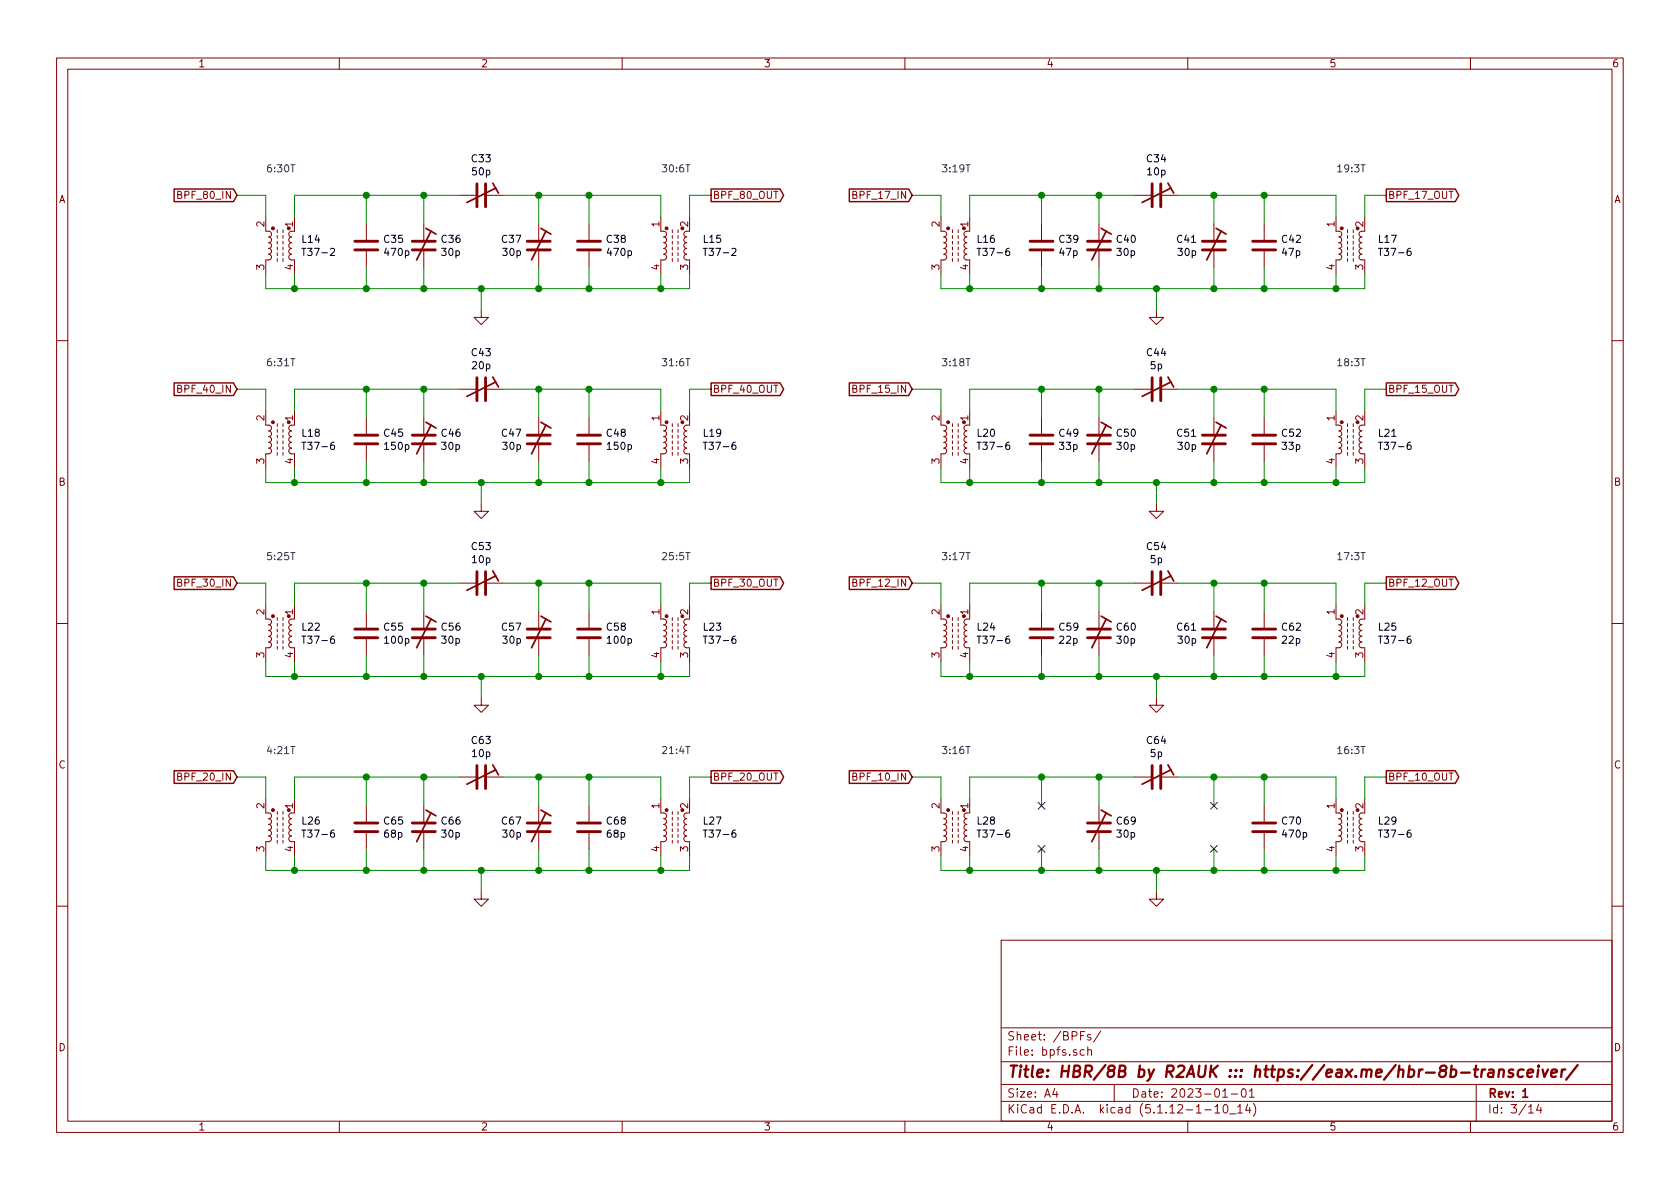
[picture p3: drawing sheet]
EESchema Schematic File Version 4
EELAYER 30 0
EELAYER END
$Descr A4 11693 8268
encoding utf-8
Sheet 3 14
Title "HBR/8B by R2AUK ::: https://eax.me/hbr-8b-transceiver/"
Date "2023-01-01"
Rev "1"
Comp ""
Comment1 ""
Comment2 ""
Comment3 ""
Comment4 ""
$EndDescr
$Comp
L Device:CTRIM C33
U 1 1
P 3350 1350
F 0 "C33" V 3602 1350 50  0000 C CNN
F 1 "50p" V 3511 1350 50  0000 C CNN
F 2 "" H 3350 1350 50  0001 C CNN
F 3 "~" H 3350 1350 50  0001 C CNN
	1    3350 1350
	0    1    -1   0   
$EndComp
Text GLabel 1650 1350 0    50   Input ~ 0
BPF_80_IN
Text GLabel 4950 1350 2    50   Output ~ 0
BPF_80_OUT
$Comp
L Device:L_Core_Ferrite_Coupled_1423 L14
U 1 1
P 1950 1700
F 0 "L14" V 1904 1844 50  0000 L CNN
F 1 "T37-2" V 1995 1844 50  0000 L CNN
F 2 "" H 1950 1700 50  0001 C CNN
F 3 "~" H 1950 1700 50  0001 C CNN
	1    1950 1700
	0    1    1    0   
$EndComp
$Comp
L Device:C C35
U 1 1
P 2550 1700
F 0 "C35" H 2665 1746 50  0000 L CNN
F 1 "470p" H 2665 1655 50  0000 L CNN
F 2 "" H 2588 1550 50  0001 C CNN
F 3 "~" H 2550 1700 50  0001 C CNN
	1    2550 1700
	1    0    0    -1  
$EndComp
$Comp
L Device:CTRIM C36
U 1 1
P 2950 1700
F 0 "C36" H 3065 1746 50  0000 L CNN
F 1 "30p" H 3065 1655 50  0000 L CNN
F 2 "" H 2950 1700 50  0001 C CNN
F 3 "~" H 2950 1700 50  0001 C CNN
	1    2950 1700
	1    0    0    -1  
$EndComp
$Comp
L Device:L_Core_Ferrite_Coupled_1423 L15
U 1 1
P 4700 1700
F 0 "L15" V 4654 1512 50  0000 R CNN
F 1 "T37-2" V 4745 1512 50  0000 R CNN
F 2 "" H 4700 1700 50  0001 C CNN
F 3 "~" H 4700 1700 50  0001 C CNN
	1    4700 1700
	0    -1   1    0   
$EndComp
Wire Wire Line
	4800 1500 4800 1350
Wire Wire Line
	4800 1350 4950 1350
Wire Wire Line
	1850 1500 1850 1350
Wire Wire Line
	1850 1350 1650 1350
Wire Wire Line
	2050 1900 2050 2000
Wire Wire Line
	2050 2000 2550 2000
Wire Wire Line
	4600 2000 4600 1900
Wire Wire Line
	4600 2000 4800 2000
Wire Wire Line
	4800 2000 4800 1900
Connection ~ 4600 2000
Wire Wire Line
	2050 2000 1850 2000
Wire Wire Line
	1850 2000 1850 1900
Connection ~ 2050 2000
Wire Wire Line
	2050 1500 2050 1350
Wire Wire Line
	2050 1350 2550 1350
Wire Wire Line
	3500 1350 3750 1350
Wire Wire Line
	4600 1350 4600 1500
Wire Wire Line
	2550 1350 2550 1550
Connection ~ 2550 1350
Wire Wire Line
	2550 1850 2550 2000
Connection ~ 2550 2000
$Comp
L Device:CTRIM C37
U 1 1
P 3750 1700
F 0 "C37" H 3636 1746 50  0000 R CNN
F 1 "30p" H 3636 1655 50  0000 R CNN
F 2 "" H 3750 1700 50  0001 C CNN
F 3 "~" H 3750 1700 50  0001 C CNN
	1    3750 1700
	1    0    0    -1  
$EndComp
$Comp
L Device:C C38
U 1 1
P 4100 1700
F 0 "C38" H 3985 1746 50  0000 R CNN
F 1 "470p" H 3985 1655 50  0000 R CNN
F 2 "" H 4138 1550 50  0001 C CNN
F 3 "~" H 4100 1700 50  0001 C CNN
	1    4100 1700
	-1   0    0    -1  
$EndComp
Wire Wire Line
	3750 1350 3750 1550
Connection ~ 3750 1350
Wire Wire Line
	3750 1350 4100 1350
Wire Wire Line
	3750 1850 3750 2000
Connection ~ 3750 2000
Wire Wire Line
	3750 2000 4100 2000
Wire Wire Line
	4100 1350 4100 1550
Connection ~ 4100 1350
Wire Wire Line
	4100 1350 4600 1350
Wire Wire Line
	4100 1850 4100 2000
Connection ~ 4100 2000
Wire Wire Line
	4100 2000 4600 2000
$Comp
L power:GND #PWR040
U 1 1
P 3350 2150
F 0 "#PWR040" H 3350 1900 50  0001 C CNN
F 1 "GND" H 3355 1977 50  0001 C CNN
F 2 "" H 3350 2150 50  0001 C CNN
F 3 "" H 3350 2150 50  0001 C CNN
	1    3350 2150
	1    0    0    -1  
$EndComp
Wire Wire Line
	3350 2150 3350 2000
Connection ~ 3350 2000
Wire Wire Line
	3350 2000 3750 2000
Wire Wire Line
	2550 2000 2950 2000
Wire Wire Line
	2550 1350 2950 1350
Wire Wire Line
	2950 1350 2950 1550
Connection ~ 2950 1350
Wire Wire Line
	2950 1350 3200 1350
Wire Wire Line
	2950 1850 2950 2000
Connection ~ 2950 2000
Wire Wire Line
	2950 2000 3350 2000
Text Notes 1850 1200 0    50   ~ 0
6:30T
Text Notes 4600 1200 0    50   ~ 0
30:6T
$Comp
L Device:CTRIM C43
U 1 1
P 3350 2700
F 0 "C43" V 3602 2700 50  0000 C CNN
F 1 "20p" V 3511 2700 50  0000 C CNN
F 2 "" H 3350 2700 50  0001 C CNN
F 3 "~" H 3350 2700 50  0001 C CNN
	1    3350 2700
	0    1    -1   0   
$EndComp
Text GLabel 1650 2700 0    50   Input ~ 0
BPF_40_IN
Text GLabel 4950 2700 2    50   Output ~ 0
BPF_40_OUT
$Comp
L Device:L_Core_Ferrite_Coupled_1423 L18
U 1 1
P 1950 3050
F 0 "L18" V 1904 3194 50  0000 L CNN
F 1 "T37-6" V 1995 3194 50  0000 L CNN
F 2 "" H 1950 3050 50  0001 C CNN
F 3 "~" H 1950 3050 50  0001 C CNN
	1    1950 3050
	0    1    1    0   
$EndComp
$Comp
L Device:C C45
U 1 1
P 2550 3050
F 0 "C45" H 2665 3096 50  0000 L CNN
F 1 "150p" H 2665 3005 50  0000 L CNN
F 2 "" H 2588 2900 50  0001 C CNN
F 3 "~" H 2550 3050 50  0001 C CNN
	1    2550 3050
	1    0    0    -1  
$EndComp
$Comp
L Device:CTRIM C46
U 1 1
P 2950 3050
F 0 "C46" H 3065 3096 50  0000 L CNN
F 1 "30p" H 3065 3005 50  0000 L CNN
F 2 "" H 2950 3050 50  0001 C CNN
F 3 "~" H 2950 3050 50  0001 C CNN
	1    2950 3050
	1    0    0    -1  
$EndComp
$Comp
L Device:L_Core_Ferrite_Coupled_1423 L19
U 1 1
P 4700 3050
F 0 "L19" V 4654 2862 50  0000 R CNN
F 1 "T37-6" V 4745 2862 50  0000 R CNN
F 2 "" H 4700 3050 50  0001 C CNN
F 3 "~" H 4700 3050 50  0001 C CNN
	1    4700 3050
	0    -1   1    0   
$EndComp
Wire Wire Line
	4800 2850 4800 2700
Wire Wire Line
	4800 2700 4950 2700
Wire Wire Line
	1850 2850 1850 2700
Wire Wire Line
	1850 2700 1650 2700
Wire Wire Line
	2050 3250 2050 3350
Wire Wire Line
	2050 3350 2550 3350
Wire Wire Line
	4600 3350 4600 3250
Wire Wire Line
	4600 3350 4800 3350
Wire Wire Line
	4800 3350 4800 3250
Connection ~ 4600 3350
Wire Wire Line
	2050 3350 1850 3350
Wire Wire Line
	1850 3350 1850 3250
Connection ~ 2050 3350
Wire Wire Line
	2050 2850 2050 2700
Wire Wire Line
	2050 2700 2550 2700
Wire Wire Line
	3500 2700 3750 2700
Wire Wire Line
	4600 2700 4600 2850
Wire Wire Line
	2550 2700 2550 2900
Connection ~ 2550 2700
Wire Wire Line
	2550 3200 2550 3350
Connection ~ 2550 3350
$Comp
L Device:CTRIM C47
U 1 1
P 3750 3050
F 0 "C47" H 3636 3096 50  0000 R CNN
F 1 "30p" H 3636 3005 50  0000 R CNN
F 2 "" H 3750 3050 50  0001 C CNN
F 3 "~" H 3750 3050 50  0001 C CNN
	1    3750 3050
	1    0    0    -1  
$EndComp
$Comp
L Device:C C48
U 1 1
P 4100 3050
F 0 "C48" H 3985 3096 50  0000 R CNN
F 1 "150p" H 3985 3005 50  0000 R CNN
F 2 "" H 4138 2900 50  0001 C CNN
F 3 "~" H 4100 3050 50  0001 C CNN
	1    4100 3050
	-1   0    0    -1  
$EndComp
Wire Wire Line
	3750 2700 3750 2900
Connection ~ 3750 2700
Wire Wire Line
	3750 2700 4100 2700
Wire Wire Line
	3750 3200 3750 3350
Connection ~ 3750 3350
Wire Wire Line
	3750 3350 4100 3350
Wire Wire Line
	4100 2700 4100 2900
Connection ~ 4100 2700
Wire Wire Line
	4100 2700 4600 2700
Wire Wire Line
	4100 3200 4100 3350
Connection ~ 4100 3350
Wire Wire Line
	4100 3350 4600 3350
$Comp
L power:GND #PWR042
U 1 1
P 3350 3500
F 0 "#PWR042" H 3350 3250 50  0001 C CNN
F 1 "GND" H 3355 3327 50  0001 C CNN
F 2 "" H 3350 3500 50  0001 C CNN
F 3 "" H 3350 3500 50  0001 C CNN
	1    3350 3500
	1    0    0    -1  
$EndComp
Wire Wire Line
	3350 3500 3350 3350
Connection ~ 3350 3350
Wire Wire Line
	3350 3350 3750 3350
Wire Wire Line
	2550 3350 2950 3350
Wire Wire Line
	2550 2700 2950 2700
Wire Wire Line
	2950 2700 2950 2900
Connection ~ 2950 2700
Wire Wire Line
	2950 2700 3200 2700
Wire Wire Line
	2950 3200 2950 3350
Connection ~ 2950 3350
Wire Wire Line
	2950 3350 3350 3350
Text Notes 1850 2550 0    50   ~ 0
6:31T
Text Notes 4600 2550 0    50   ~ 0
31:6T
$Comp
L Device:CTRIM C53
U 1 1
P 3350 4050
F 0 "C53" V 3602 4050 50  0000 C CNN
F 1 "10p" V 3511 4050 50  0000 C CNN
F 2 "" H 3350 4050 50  0001 C CNN
F 3 "~" H 3350 4050 50  0001 C CNN
	1    3350 4050
	0    1    -1   0   
$EndComp
Text GLabel 1650 4050 0    50   Input ~ 0
BPF_30_IN
Text GLabel 4950 4050 2    50   Output ~ 0
BPF_30_OUT
$Comp
L Device:L_Core_Ferrite_Coupled_1423 L22
U 1 1
P 1950 4400
F 0 "L22" V 1904 4544 50  0000 L CNN
F 1 "T37-6" V 1995 4544 50  0000 L CNN
F 2 "" H 1950 4400 50  0001 C CNN
F 3 "~" H 1950 4400 50  0001 C CNN
	1    1950 4400
	0    1    1    0   
$EndComp
$Comp
L Device:C C55
U 1 1
P 2550 4400
F 0 "C55" H 2665 4446 50  0000 L CNN
F 1 "100p" H 2665 4355 50  0000 L CNN
F 2 "" H 2588 4250 50  0001 C CNN
F 3 "~" H 2550 4400 50  0001 C CNN
	1    2550 4400
	1    0    0    -1  
$EndComp
$Comp
L Device:CTRIM C56
U 1 1
P 2950 4400
F 0 "C56" H 3065 4446 50  0000 L CNN
F 1 "30p" H 3065 4355 50  0000 L CNN
F 2 "" H 2950 4400 50  0001 C CNN
F 3 "~" H 2950 4400 50  0001 C CNN
	1    2950 4400
	1    0    0    -1  
$EndComp
$Comp
L Device:L_Core_Ferrite_Coupled_1423 L23
U 1 1
P 4700 4400
F 0 "L23" V 4654 4212 50  0000 R CNN
F 1 "T37-6" V 4745 4212 50  0000 R CNN
F 2 "" H 4700 4400 50  0001 C CNN
F 3 "~" H 4700 4400 50  0001 C CNN
	1    4700 4400
	0    -1   1    0   
$EndComp
Wire Wire Line
	4800 4200 4800 4050
Wire Wire Line
	4800 4050 4950 4050
Wire Wire Line
	1850 4200 1850 4050
Wire Wire Line
	1850 4050 1650 4050
Wire Wire Line
	2050 4600 2050 4700
Wire Wire Line
	2050 4700 2550 4700
Wire Wire Line
	4600 4700 4600 4600
Wire Wire Line
	4600 4700 4800 4700
Wire Wire Line
	4800 4700 4800 4600
Connection ~ 4600 4700
Wire Wire Line
	2050 4700 1850 4700
Wire Wire Line
	1850 4700 1850 4600
Connection ~ 2050 4700
Wire Wire Line
	2050 4200 2050 4050
Wire Wire Line
	2050 4050 2550 4050
Wire Wire Line
	3500 4050 3750 4050
Wire Wire Line
	4600 4050 4600 4200
Wire Wire Line
	2550 4050 2550 4250
Connection ~ 2550 4050
Wire Wire Line
	2550 4550 2550 4700
Connection ~ 2550 4700
$Comp
L Device:CTRIM C57
U 1 1
P 3750 4400
F 0 "C57" H 3636 4446 50  0000 R CNN
F 1 "30p" H 3636 4355 50  0000 R CNN
F 2 "" H 3750 4400 50  0001 C CNN
F 3 "~" H 3750 4400 50  0001 C CNN
	1    3750 4400
	1    0    0    -1  
$EndComp
$Comp
L Device:C C58
U 1 1
P 4100 4400
F 0 "C58" H 3985 4446 50  0000 R CNN
F 1 "100p" H 3985 4355 50  0000 R CNN
F 2 "" H 4138 4250 50  0001 C CNN
F 3 "~" H 4100 4400 50  0001 C CNN
	1    4100 4400
	-1   0    0    -1  
$EndComp
Wire Wire Line
	3750 4050 3750 4250
Connection ~ 3750 4050
Wire Wire Line
	3750 4050 4100 4050
Wire Wire Line
	3750 4550 3750 4700
Connection ~ 3750 4700
Wire Wire Line
	3750 4700 4100 4700
Wire Wire Line
	4100 4050 4100 4250
Connection ~ 4100 4050
Wire Wire Line
	4100 4050 4600 4050
Wire Wire Line
	4100 4550 4100 4700
Connection ~ 4100 4700
Wire Wire Line
	4100 4700 4600 4700
$Comp
L power:GND #PWR044
U 1 1
P 3350 4850
F 0 "#PWR044" H 3350 4600 50  0001 C CNN
F 1 "GND" H 3355 4677 50  0001 C CNN
F 2 "" H 3350 4850 50  0001 C CNN
F 3 "" H 3350 4850 50  0001 C CNN
	1    3350 4850
	1    0    0    -1  
$EndComp
Wire Wire Line
	3350 4850 3350 4700
Connection ~ 3350 4700
Wire Wire Line
	3350 4700 3750 4700
Wire Wire Line
	2550 4700 2950 4700
Wire Wire Line
	2550 4050 2950 4050
Wire Wire Line
	2950 4050 2950 4250
Connection ~ 2950 4050
Wire Wire Line
	2950 4050 3200 4050
Wire Wire Line
	2950 4550 2950 4700
Connection ~ 2950 4700
Wire Wire Line
	2950 4700 3350 4700
Text Notes 1850 3900 0    50   ~ 0
5:25T
Text Notes 4600 3900 0    50   ~ 0
25:5T
$Comp
L Device:CTRIM C63
U 1 1
P 3350 5400
F 0 "C63" V 3602 5400 50  0000 C CNN
F 1 "10p" V 3511 5400 50  0000 C CNN
F 2 "" H 3350 5400 50  0001 C CNN
F 3 "~" H 3350 5400 50  0001 C CNN
	1    3350 5400
	0    1    -1   0   
$EndComp
Text GLabel 1650 5400 0    50   Input ~ 0
BPF_20_IN
Text GLabel 4950 5400 2    50   Output ~ 0
BPF_20_OUT
$Comp
L Device:L_Core_Ferrite_Coupled_1423 L26
U 1 1
P 1950 5750
F 0 "L26" V 1904 5894 50  0000 L CNN
F 1 "T37-6" V 1995 5894 50  0000 L CNN
F 2 "" H 1950 5750 50  0001 C CNN
F 3 "~" H 1950 5750 50  0001 C CNN
	1    1950 5750
	0    1    1    0   
$EndComp
$Comp
L Device:C C65
U 1 1
P 2550 5750
F 0 "C65" H 2665 5796 50  0000 L CNN
F 1 "68p" H 2665 5705 50  0000 L CNN
F 2 "" H 2588 5600 50  0001 C CNN
F 3 "~" H 2550 5750 50  0001 C CNN
	1    2550 5750
	1    0    0    -1  
$EndComp
$Comp
L Device:CTRIM C66
U 1 1
P 2950 5750
F 0 "C66" H 3065 5796 50  0000 L CNN
F 1 "30p" H 3065 5705 50  0000 L CNN
F 2 "" H 2950 5750 50  0001 C CNN
F 3 "~" H 2950 5750 50  0001 C CNN
	1    2950 5750
	1    0    0    -1  
$EndComp
$Comp
L Device:L_Core_Ferrite_Coupled_1423 L27
U 1 1
P 4700 5750
F 0 "L27" V 4654 5562 50  0000 R CNN
F 1 "T37-6" V 4745 5562 50  0000 R CNN
F 2 "" H 4700 5750 50  0001 C CNN
F 3 "~" H 4700 5750 50  0001 C CNN
	1    4700 5750
	0    -1   1    0   
$EndComp
Wire Wire Line
	4800 5550 4800 5400
Wire Wire Line
	4800 5400 4950 5400
Wire Wire Line
	1850 5550 1850 5400
Wire Wire Line
	1850 5400 1650 5400
Wire Wire Line
	2050 5950 2050 6050
Wire Wire Line
	2050 6050 2550 6050
Wire Wire Line
	4600 6050 4600 5950
Wire Wire Line
	4600 6050 4800 6050
Wire Wire Line
	4800 6050 4800 5950
Connection ~ 4600 6050
Wire Wire Line
	2050 6050 1850 6050
Wire Wire Line
	1850 6050 1850 5950
Connection ~ 2050 6050
Wire Wire Line
	2050 5550 2050 5400
Wire Wire Line
	2050 5400 2550 5400
Wire Wire Line
	3500 5400 3750 5400
Wire Wire Line
	4600 5400 4600 5550
Wire Wire Line
	2550 5400 2550 5600
Connection ~ 2550 5400
Wire Wire Line
	2550 5900 2550 6050
Connection ~ 2550 6050
$Comp
L Device:CTRIM C67
U 1 1
P 3750 5750
F 0 "C67" H 3636 5796 50  0000 R CNN
F 1 "30p" H 3636 5705 50  0000 R CNN
F 2 "" H 3750 5750 50  0001 C CNN
F 3 "~" H 3750 5750 50  0001 C CNN
	1    3750 5750
	1    0    0    -1  
$EndComp
$Comp
L Device:C C68
U 1 1
P 4100 5750
F 0 "C68" H 3985 5796 50  0000 R CNN
F 1 "68p" H 3985 5705 50  0000 R CNN
F 2 "" H 4138 5600 50  0001 C CNN
F 3 "~" H 4100 5750 50  0001 C CNN
	1    4100 5750
	-1   0    0    -1  
$EndComp
Wire Wire Line
	3750 5400 3750 5600
Connection ~ 3750 5400
Wire Wire Line
	3750 5400 4100 5400
Wire Wire Line
	3750 5900 3750 6050
Connection ~ 3750 6050
Wire Wire Line
	3750 6050 4100 6050
Wire Wire Line
	4100 5400 4100 5600
Connection ~ 4100 5400
Wire Wire Line
	4100 5400 4600 5400
Wire Wire Line
	4100 5900 4100 6050
Connection ~ 4100 6050
Wire Wire Line
	4100 6050 4600 6050
$Comp
L power:GND #PWR046
U 1 1
P 3350 6200
F 0 "#PWR046" H 3350 5950 50  0001 C CNN
F 1 "GND" H 3355 6027 50  0001 C CNN
F 2 "" H 3350 6200 50  0001 C CNN
F 3 "" H 3350 6200 50  0001 C CNN
	1    3350 6200
	1    0    0    -1  
$EndComp
Wire Wire Line
	3350 6200 3350 6050
Connection ~ 3350 6050
Wire Wire Line
	3350 6050 3750 6050
Wire Wire Line
	2550 6050 2950 6050
Wire Wire Line
	2550 5400 2950 5400
Wire Wire Line
	2950 5400 2950 5600
Connection ~ 2950 5400
Wire Wire Line
	2950 5400 3200 5400
Wire Wire Line
	2950 5900 2950 6050
Connection ~ 2950 6050
Wire Wire Line
	2950 6050 3350 6050
Text Notes 1850 5250 0    50   ~ 0
4:21T
Text Notes 4600 5250 0    50   ~ 0
21:4T
$Comp
L Device:CTRIM C34
U 1 1
P 8050 1350
F 0 "C34" V 8302 1350 50  0000 C CNN
F 1 "10p" V 8211 1350 50  0000 C CNN
F 2 "" H 8050 1350 50  0001 C CNN
F 3 "~" H 8050 1350 50  0001 C CNN
	1    8050 1350
	0    1    -1   0   
$EndComp
Text GLabel 6350 1350 0    50   Input ~ 0
BPF_17_IN
Text GLabel 9650 1350 2    50   Output ~ 0
BPF_17_OUT
$Comp
L Device:L_Core_Ferrite_Coupled_1423 L16
U 1 1
P 6650 1700
F 0 "L16" V 6604 1844 50  0000 L CNN
F 1 "T37-6" V 6695 1844 50  0000 L CNN
F 2 "" H 6650 1700 50  0001 C CNN
F 3 "~" H 6650 1700 50  0001 C CNN
	1    6650 1700
	0    1    1    0   
$EndComp
$Comp
L Device:C C39
U 1 1
P 7250 1700
F 0 "C39" H 7365 1746 50  0000 L CNN
F 1 "47p" H 7365 1655 50  0000 L CNN
F 2 "" H 7288 1550 50  0001 C CNN
F 3 "~" H 7250 1700 50  0001 C CNN
	1    7250 1700
	1    0    0    -1  
$EndComp
$Comp
L Device:CTRIM C40
U 1 1
P 7650 1700
F 0 "C40" H 7765 1746 50  0000 L CNN
F 1 "30p" H 7765 1655 50  0000 L CNN
F 2 "" H 7650 1700 50  0001 C CNN
F 3 "~" H 7650 1700 50  0001 C CNN
	1    7650 1700
	1    0    0    -1  
$EndComp
$Comp
L Device:L_Core_Ferrite_Coupled_1423 L17
U 1 1
P 9400 1700
F 0 "L17" V 9354 1512 50  0000 R CNN
F 1 "T37-6" V 9445 1512 50  0000 R CNN
F 2 "" H 9400 1700 50  0001 C CNN
F 3 "~" H 9400 1700 50  0001 C CNN
	1    9400 1700
	0    -1   1    0   
$EndComp
Wire Wire Line
	9500 1500 9500 1350
Wire Wire Line
	9500 1350 9650 1350
Wire Wire Line
	6550 1500 6550 1350
Wire Wire Line
	6550 1350 6350 1350
Wire Wire Line
	6750 1900 6750 2000
Wire Wire Line
	6750 2000 7250 2000
Wire Wire Line
	9300 2000 9300 1900
Wire Wire Line
	9300 2000 9500 2000
Wire Wire Line
	9500 2000 9500 1900
Connection ~ 9300 2000
Wire Wire Line
	6750 2000 6550 2000
Wire Wire Line
	6550 2000 6550 1900
Connection ~ 6750 2000
Wire Wire Line
	6750 1500 6750 1350
Wire Wire Line
	6750 1350 7250 1350
Wire Wire Line
	8200 1350 8450 1350
Wire Wire Line
	9300 1350 9300 1500
Wire Wire Line
	7250 1350 7250 1550
Connection ~ 7250 1350
Wire Wire Line
	7250 1850 7250 2000
Connection ~ 7250 2000
$Comp
L Device:CTRIM C41
U 1 1
P 8450 1700
F 0 "C41" H 8336 1746 50  0000 R CNN
F 1 "30p" H 8336 1655 50  0000 R CNN
F 2 "" H 8450 1700 50  0001 C CNN
F 3 "~" H 8450 1700 50  0001 C CNN
	1    8450 1700
	1    0    0    -1  
$EndComp
$Comp
L Device:C C42
U 1 1
P 8800 1700
F 0 "C42" H 8685 1746 50  0000 R CNN
F 1 "47p" H 8685 1655 50  0000 R CNN
F 2 "" H 8838 1550 50  0001 C CNN
F 3 "~" H 8800 1700 50  0001 C CNN
	1    8800 1700
	-1   0    0    -1  
$EndComp
Wire Wire Line
	8450 1350 8450 1550
Connection ~ 8450 1350
Wire Wire Line
	8450 1350 8800 1350
Wire Wire Line
	8450 1850 8450 2000
Connection ~ 8450 2000
Wire Wire Line
	8450 2000 8800 2000
Wire Wire Line
	8800 1350 8800 1550
Connection ~ 8800 1350
Wire Wire Line
	8800 1350 9300 1350
Wire Wire Line
	8800 1850 8800 2000
Connection ~ 8800 2000
Wire Wire Line
	8800 2000 9300 2000
$Comp
L power:GND #PWR041
U 1 1
P 8050 2150
F 0 "#PWR041" H 8050 1900 50  0001 C CNN
F 1 "GND" H 8055 1977 50  0001 C CNN
F 2 "" H 8050 2150 50  0001 C CNN
F 3 "" H 8050 2150 50  0001 C CNN
	1    8050 2150
	1    0    0    -1  
$EndComp
Wire Wire Line
	8050 2150 8050 2000
Connection ~ 8050 2000
Wire Wire Line
	8050 2000 8450 2000
Wire Wire Line
	7250 2000 7650 2000
Wire Wire Line
	7250 1350 7650 1350
Wire Wire Line
	7650 1350 7650 1550
Connection ~ 7650 1350
Wire Wire Line
	7650 1350 7900 1350
Wire Wire Line
	7650 1850 7650 2000
Connection ~ 7650 2000
Wire Wire Line
	7650 2000 8050 2000
Text Notes 6550 1200 0    50   ~ 0
3:19T
Text Notes 9300 1200 0    50   ~ 0
19:3T
$Comp
L Device:CTRIM C44
U 1 1
P 8050 2700
F 0 "C44" V 8302 2700 50  0000 C CNN
F 1 "5p" V 8211 2700 50  0000 C CNN
F 2 "" H 8050 2700 50  0001 C CNN
F 3 "~" H 8050 2700 50  0001 C CNN
	1    8050 2700
	0    1    -1   0   
$EndComp
Text GLabel 6350 2700 0    50   Input ~ 0
BPF_15_IN
Text GLabel 9650 2700 2    50   Output ~ 0
BPF_15_OUT
$Comp
L Device:L_Core_Ferrite_Coupled_1423 L20
U 1 1
P 6650 3050
F 0 "L20" V 6604 3194 50  0000 L CNN
F 1 "T37-6" V 6695 3194 50  0000 L CNN
F 2 "" H 6650 3050 50  0001 C CNN
F 3 "~" H 6650 3050 50  0001 C CNN
	1    6650 3050
	0    1    1    0   
$EndComp
$Comp
L Device:C C49
U 1 1
P 7250 3050
F 0 "C49" H 7365 3096 50  0000 L CNN
F 1 "33p" H 7365 3005 50  0000 L CNN
F 2 "" H 7288 2900 50  0001 C CNN
F 3 "~" H 7250 3050 50  0001 C CNN
	1    7250 3050
	1    0    0    -1  
$EndComp
$Comp
L Device:CTRIM C50
U 1 1
P 7650 3050
F 0 "C50" H 7765 3096 50  0000 L CNN
F 1 "30p" H 7765 3005 50  0000 L CNN
F 2 "" H 7650 3050 50  0001 C CNN
F 3 "~" H 7650 3050 50  0001 C CNN
	1    7650 3050
	1    0    0    -1  
$EndComp
$Comp
L Device:L_Core_Ferrite_Coupled_1423 L21
U 1 1
P 9400 3050
F 0 "L21" V 9354 2862 50  0000 R CNN
F 1 "T37-6" V 9445 2862 50  0000 R CNN
F 2 "" H 9400 3050 50  0001 C CNN
F 3 "~" H 9400 3050 50  0001 C CNN
	1    9400 3050
	0    -1   1    0   
$EndComp
Wire Wire Line
	9500 2850 9500 2700
Wire Wire Line
	9500 2700 9650 2700
Wire Wire Line
	6550 2850 6550 2700
Wire Wire Line
	6550 2700 6350 2700
Wire Wire Line
	6750 3250 6750 3350
Wire Wire Line
	6750 3350 7250 3350
Wire Wire Line
	9300 3350 9300 3250
Wire Wire Line
	9300 3350 9500 3350
Wire Wire Line
	9500 3350 9500 3250
Connection ~ 9300 3350
Wire Wire Line
	6750 3350 6550 3350
Wire Wire Line
	6550 3350 6550 3250
Connection ~ 6750 3350
Wire Wire Line
	6750 2850 6750 2700
Wire Wire Line
	6750 2700 7250 2700
Wire Wire Line
	8200 2700 8450 2700
Wire Wire Line
	9300 2700 9300 2850
Wire Wire Line
	7250 2700 7250 2900
Connection ~ 7250 2700
Wire Wire Line
	7250 3200 7250 3350
Connection ~ 7250 3350
$Comp
L Device:CTRIM C51
U 1 1
P 8450 3050
F 0 "C51" H 8336 3096 50  0000 R CNN
F 1 "30p" H 8336 3005 50  0000 R CNN
F 2 "" H 8450 3050 50  0001 C CNN
F 3 "~" H 8450 3050 50  0001 C CNN
	1    8450 3050
	1    0    0    -1  
$EndComp
$Comp
L Device:C C52
U 1 1
P 8800 3050
F 0 "C52" H 8685 3096 50  0000 R CNN
F 1 "33p" H 8685 3005 50  0000 R CNN
F 2 "" H 8838 2900 50  0001 C CNN
F 3 "~" H 8800 3050 50  0001 C CNN
	1    8800 3050
	-1   0    0    -1  
$EndComp
Wire Wire Line
	8450 2700 8450 2900
Connection ~ 8450 2700
Wire Wire Line
	8450 2700 8800 2700
Wire Wire Line
	8450 3200 8450 3350
Connection ~ 8450 3350
Wire Wire Line
	8450 3350 8800 3350
Wire Wire Line
	8800 2700 8800 2900
Connection ~ 8800 2700
Wire Wire Line
	8800 2700 9300 2700
Wire Wire Line
	8800 3200 8800 3350
Connection ~ 8800 3350
Wire Wire Line
	8800 3350 9300 3350
$Comp
L power:GND #PWR043
U 1 1
P 8050 3500
F 0 "#PWR043" H 8050 3250 50  0001 C CNN
F 1 "GND" H 8055 3327 50  0001 C CNN
F 2 "" H 8050 3500 50  0001 C CNN
F 3 "" H 8050 3500 50  0001 C CNN
	1    8050 3500
	1    0    0    -1  
$EndComp
Wire Wire Line
	8050 3500 8050 3350
Connection ~ 8050 3350
Wire Wire Line
	8050 3350 8450 3350
Wire Wire Line
	7250 3350 7650 3350
Wire Wire Line
	7250 2700 7650 2700
Wire Wire Line
	7650 2700 7650 2900
Connection ~ 7650 2700
Wire Wire Line
	7650 2700 7900 2700
Wire Wire Line
	7650 3200 7650 3350
Connection ~ 7650 3350
Wire Wire Line
	7650 3350 8050 3350
Text Notes 6550 2550 0    50   ~ 0
3:18T
Text Notes 9300 2550 0    50   ~ 0
18:3T
$Comp
L Device:CTRIM C54
U 1 1
P 8050 4050
F 0 "C54" V 8302 4050 50  0000 C CNN
F 1 "5p" V 8211 4050 50  0000 C CNN
F 2 "" H 8050 4050 50  0001 C CNN
F 3 "~" H 8050 4050 50  0001 C CNN
	1    8050 4050
	0    1    -1   0   
$EndComp
Text GLabel 6350 4050 0    50   Input ~ 0
BPF_12_IN
Text GLabel 9650 4050 2    50   Output ~ 0
BPF_12_OUT
$Comp
L Device:L_Core_Ferrite_Coupled_1423 L24
U 1 1
P 6650 4400
F 0 "L24" V 6604 4544 50  0000 L CNN
F 1 "T37-6" V 6695 4544 50  0000 L CNN
F 2 "" H 6650 4400 50  0001 C CNN
F 3 "~" H 6650 4400 50  0001 C CNN
	1    6650 4400
	0    1    1    0   
$EndComp
$Comp
L Device:C C59
U 1 1
P 7250 4400
F 0 "C59" H 7365 4446 50  0000 L CNN
F 1 "22p" H 7365 4355 50  0000 L CNN
F 2 "" H 7288 4250 50  0001 C CNN
F 3 "~" H 7250 4400 50  0001 C CNN
	1    7250 4400
	1    0    0    -1  
$EndComp
$Comp
L Device:CTRIM C60
U 1 1
P 7650 4400
F 0 "C60" H 7765 4446 50  0000 L CNN
F 1 "30p" H 7765 4355 50  0000 L CNN
F 2 "" H 7650 4400 50  0001 C CNN
F 3 "~" H 7650 4400 50  0001 C CNN
	1    7650 4400
	1    0    0    -1  
$EndComp
$Comp
L Device:L_Core_Ferrite_Coupled_1423 L25
U 1 1
P 9400 4400
F 0 "L25" V 9354 4212 50  0000 R CNN
F 1 "T37-6" V 9445 4212 50  0000 R CNN
F 2 "" H 9400 4400 50  0001 C CNN
F 3 "~" H 9400 4400 50  0001 C CNN
	1    9400 4400
	0    -1   1    0   
$EndComp
Wire Wire Line
	9500 4200 9500 4050
Wire Wire Line
	9500 4050 9650 4050
Wire Wire Line
	6550 4200 6550 4050
Wire Wire Line
	6550 4050 6350 4050
Wire Wire Line
	6750 4600 6750 4700
Wire Wire Line
	6750 4700 7250 4700
Wire Wire Line
	9300 4700 9300 4600
Wire Wire Line
	9300 4700 9500 4700
Wire Wire Line
	9500 4700 9500 4600
Connection ~ 9300 4700
Wire Wire Line
	6750 4700 6550 4700
Wire Wire Line
	6550 4700 6550 4600
Connection ~ 6750 4700
Wire Wire Line
	6750 4200 6750 4050
Wire Wire Line
	6750 4050 7250 4050
Wire Wire Line
	8200 4050 8450 4050
Wire Wire Line
	9300 4050 9300 4200
Wire Wire Line
	7250 4050 7250 4250
Connection ~ 7250 4050
Wire Wire Line
	7250 4550 7250 4700
Connection ~ 7250 4700
$Comp
L Device:CTRIM C61
U 1 1
P 8450 4400
F 0 "C61" H 8336 4446 50  0000 R CNN
F 1 "30p" H 8336 4355 50  0000 R CNN
F 2 "" H 8450 4400 50  0001 C CNN
F 3 "~" H 8450 4400 50  0001 C CNN
	1    8450 4400
	1    0    0    -1  
$EndComp
$Comp
L Device:C C62
U 1 1
P 8800 4400
F 0 "C62" H 8685 4446 50  0000 R CNN
F 1 "22p" H 8685 4355 50  0000 R CNN
F 2 "" H 8838 4250 50  0001 C CNN
F 3 "~" H 8800 4400 50  0001 C CNN
	1    8800 4400
	-1   0    0    -1  
$EndComp
Wire Wire Line
	8450 4050 8450 4250
Connection ~ 8450 4050
Wire Wire Line
	8450 4050 8800 4050
Wire Wire Line
	8450 4550 8450 4700
Connection ~ 8450 4700
Wire Wire Line
	8450 4700 8800 4700
Wire Wire Line
	8800 4050 8800 4250
Connection ~ 8800 4050
Wire Wire Line
	8800 4050 9300 4050
Wire Wire Line
	8800 4550 8800 4700
Connection ~ 8800 4700
Wire Wire Line
	8800 4700 9300 4700
$Comp
L power:GND #PWR045
U 1 1
P 8050 4850
F 0 "#PWR045" H 8050 4600 50  0001 C CNN
F 1 "GND" H 8055 4677 50  0001 C CNN
F 2 "" H 8050 4850 50  0001 C CNN
F 3 "" H 8050 4850 50  0001 C CNN
	1    8050 4850
	1    0    0    -1  
$EndComp
Wire Wire Line
	8050 4850 8050 4700
Connection ~ 8050 4700
Wire Wire Line
	8050 4700 8450 4700
Wire Wire Line
	7250 4700 7650 4700
Wire Wire Line
	7250 4050 7650 4050
Wire Wire Line
	7650 4050 7650 4250
Connection ~ 7650 4050
Wire Wire Line
	7650 4050 7900 4050
Wire Wire Line
	7650 4550 7650 4700
Connection ~ 7650 4700
Wire Wire Line
	7650 4700 8050 4700
Text Notes 6550 3900 0    50   ~ 0
3:17T
Text Notes 9300 3900 0    50   ~ 0
17:3T
$Comp
L Device:CTRIM C64
U 1 1
P 8050 5400
F 0 "C64" V 8302 5400 50  0000 C CNN
F 1 "5p" V 8211 5400 50  0000 C CNN
F 2 "" H 8050 5400 50  0001 C CNN
F 3 "~" H 8050 5400 50  0001 C CNN
	1    8050 5400
	0    1    -1   0   
$EndComp
Text GLabel 6350 5400 0    50   Input ~ 0
BPF_10_IN
Text GLabel 9650 5400 2    50   Output ~ 0
BPF_10_OUT
$Comp
L Device:L_Core_Ferrite_Coupled_1423 L28
U 1 1
P 6650 5750
F 0 "L28" V 6604 5894 50  0000 L CNN
F 1 "T37-6" V 6695 5894 50  0000 L CNN
F 2 "" H 6650 5750 50  0001 C CNN
F 3 "~" H 6650 5750 50  0001 C CNN
	1    6650 5750
	0    1    1    0   
$EndComp
$Comp
L Device:CTRIM C69
U 1 1
P 7650 5750
F 0 "C69" H 7765 5796 50  0000 L CNN
F 1 "30p" H 7765 5705 50  0000 L CNN
F 2 "" H 7650 5750 50  0001 C CNN
F 3 "~" H 7650 5750 50  0001 C CNN
	1    7650 5750
	1    0    0    -1  
$EndComp
$Comp
L Device:L_Core_Ferrite_Coupled_1423 L29
U 1 1
P 9400 5750
F 0 "L29" V 9354 5562 50  0000 R CNN
F 1 "T37-6" V 9445 5562 50  0000 R CNN
F 2 "" H 9400 5750 50  0001 C CNN
F 3 "~" H 9400 5750 50  0001 C CNN
	1    9400 5750
	0    -1   1    0   
$EndComp
Wire Wire Line
	9500 5550 9500 5400
Wire Wire Line
	9500 5400 9650 5400
Wire Wire Line
	6550 5550 6550 5400
Wire Wire Line
	6550 5400 6350 5400
Wire Wire Line
	6750 5950 6750 6050
Wire Wire Line
	6750 6050 7250 6050
Wire Wire Line
	9300 6050 9300 5950
Wire Wire Line
	9300 6050 9500 6050
Wire Wire Line
	9500 6050 9500 5950
Connection ~ 9300 6050
Wire Wire Line
	6750 6050 6550 6050
Wire Wire Line
	6550 6050 6550 5950
Connection ~ 6750 6050
Wire Wire Line
	6750 5550 6750 5400
Wire Wire Line
	6750 5400 7250 5400
Wire Wire Line
	8200 5400 8450 5400
Wire Wire Line
	9300 5400 9300 5550
Wire Wire Line
	7250 5400 7250 5600
Connection ~ 7250 5400
Wire Wire Line
	7250 5900 7250 6050
Connection ~ 7250 6050
$Comp
L Device:C C70
U 1 1
P 8800 5750
F 0 "C70" H 8685 5796 50  0000 R CNN
F 1 "470p" H 8685 5705 50  0000 R CNN
F 2 "" H 8838 5600 50  0001 C CNN
F 3 "~" H 8800 5750 50  0001 C CNN
	1    8800 5750
	-1   0    0    -1  
$EndComp
Wire Wire Line
	8450 5400 8450 5600
Connection ~ 8450 5400
Wire Wire Line
	8450 5400 8800 5400
Wire Wire Line
	8450 5900 8450 6050
Connection ~ 8450 6050
Wire Wire Line
	8450 6050 8800 6050
Wire Wire Line
	8800 5400 8800 5600
Connection ~ 8800 5400
Wire Wire Line
	8800 5400 9300 5400
Wire Wire Line
	8800 5900 8800 6050
Connection ~ 8800 6050
Wire Wire Line
	8800 6050 9300 6050
$Comp
L power:GND #PWR047
U 1 1
P 8050 6200
F 0 "#PWR047" H 8050 5950 50  0001 C CNN
F 1 "GND" H 8055 6027 50  0001 C CNN
F 2 "" H 8050 6200 50  0001 C CNN
F 3 "" H 8050 6200 50  0001 C CNN
	1    8050 6200
	1    0    0    -1  
$EndComp
Wire Wire Line
	8050 6200 8050 6050
Connection ~ 8050 6050
Wire Wire Line
	8050 6050 8450 6050
Wire Wire Line
	7250 6050 7650 6050
Wire Wire Line
	7250 5400 7650 5400
Wire Wire Line
	7650 5400 7650 5600
Connection ~ 7650 5400
Wire Wire Line
	7650 5400 7900 5400
Wire Wire Line
	7650 5900 7650 6050
Connection ~ 7650 6050
Wire Wire Line
	7650 6050 8050 6050
Text Notes 6550 5250 0    50   ~ 0
3:16T
Text Notes 9300 5250 0    50   ~ 0
16:3T
NoConn ~ 8450 5600
NoConn ~ 8450 5900
NoConn ~ 7250 5900
NoConn ~ 7250 5600
$EndSCHEMATC
